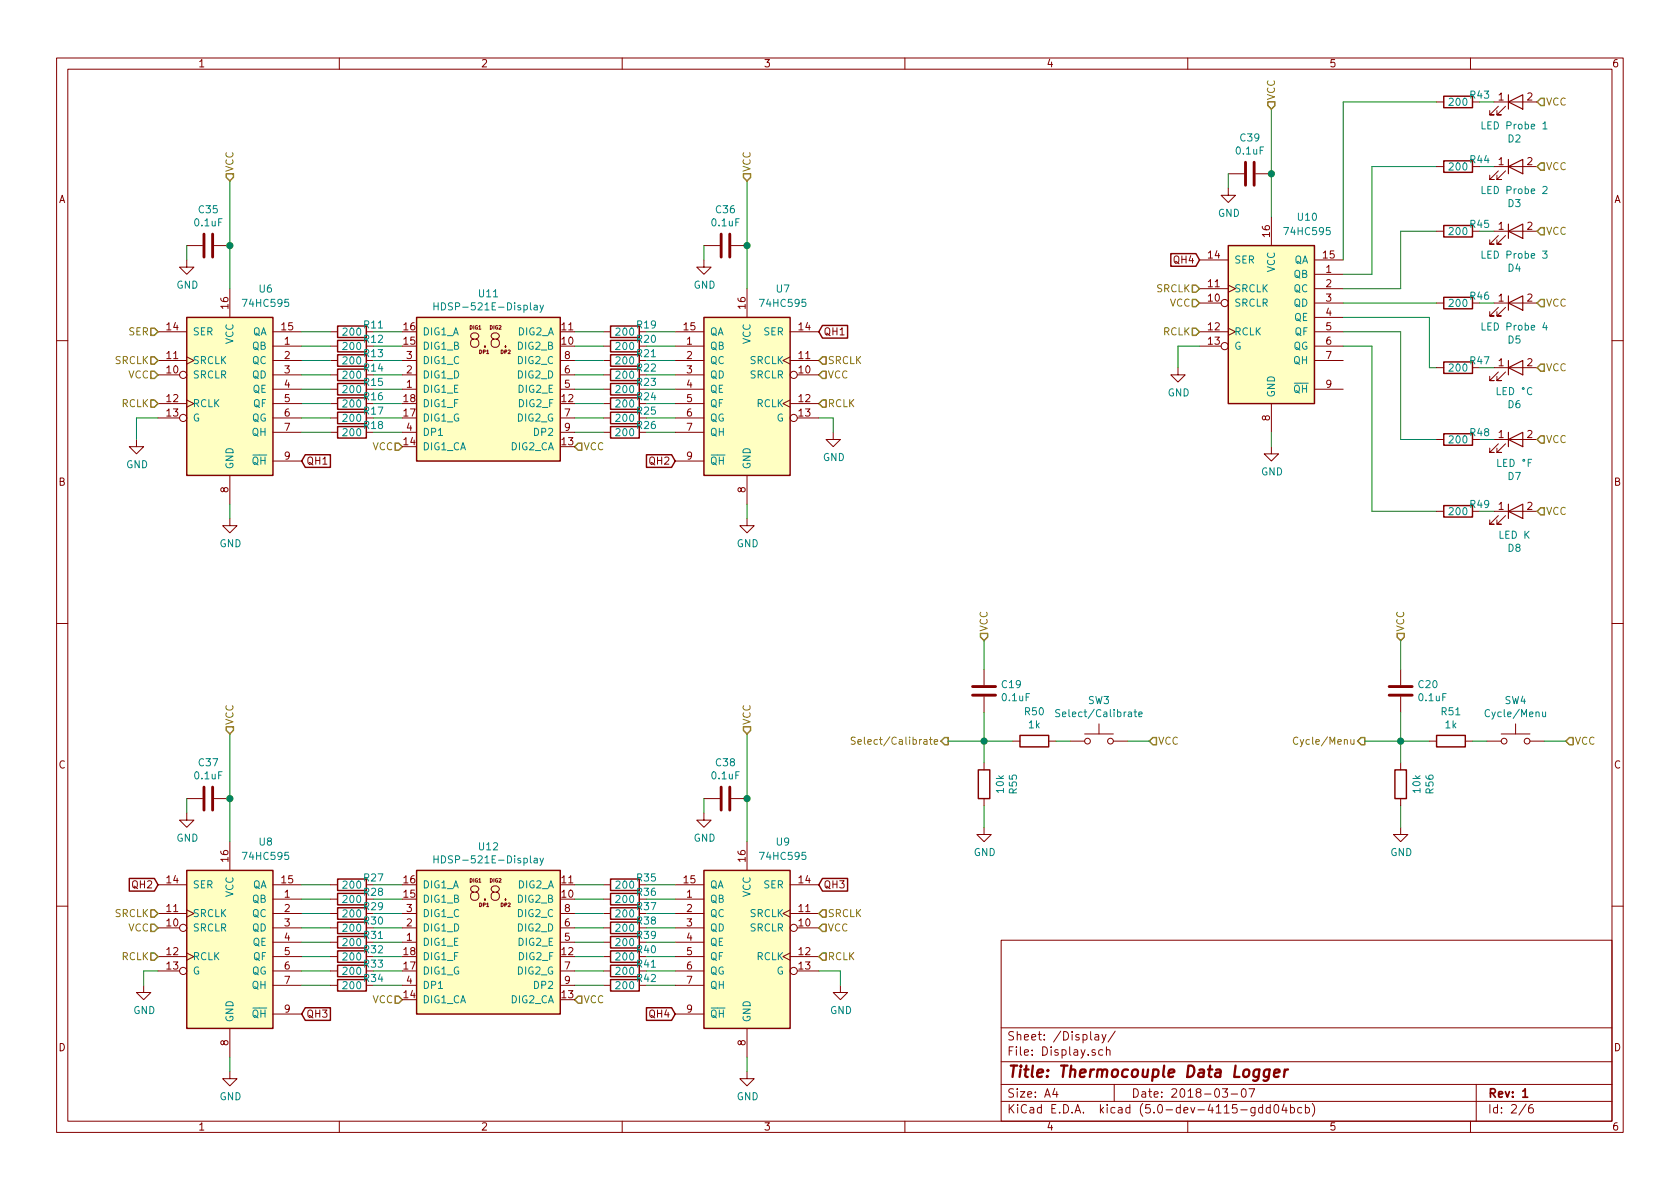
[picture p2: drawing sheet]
EESchema Schematic File Version 4
LIBS:Thermocouple Data Logger-cache
EELAYER 26 0
EELAYER END
$Descr A4 11693 8268
encoding utf-8
Sheet 2 6
Title "Thermocouple Data Logger"
Date "2018-03-07"
Rev "1"
Comp ""
Comment1 ""
Comment2 ""
Comment3 ""
Comment4 ""
$EndDescr
$Comp
L Logic_74xx:74HC595 U6
U 1 1
P 1600 2700
F 0 "U6" H 1850 3400 50  0000 C CNN
F 1 "74HC595" H 1850 3300 50  0000 C CNN
F 2 "Housings_SSOP:TSSOP-16_4.4x5mm_Pitch0.65mm" H 1600 2700 50  0001 C CNN
F 3 "http://www.nxp.com/documents/data_sheet/74HC_HCT595.pdf" H 1600 2700 50  0001 C CNN
	1    1600 2700
	1    0    0    -1  
$EndComp
$Comp
L Logic_74xx:74HC595 U8
U 1 1
P 1600 6550
F 0 "U8" H 1850 7250 50  0000 C CNN
F 1 "74HC595" H 1850 7150 50  0000 C CNN
F 2 "Housings_SSOP:TSSOP-16_4.4x5mm_Pitch0.65mm" H 1600 6550 50  0001 C CNN
F 3 "http://www.nxp.com/documents/data_sheet/74HC_HCT595.pdf" H 1600 6550 50  0001 C CNN
	1    1600 6550
	1    0    0    -1  
$EndComp
$Comp
L Logic_74xx:74HC595 U9
U 1 1
P 5200 6550
F 0 "U9" H 4950 7250 50  0000 C CNN
F 1 "74HC595" H 4950 7150 50  0000 C CNN
F 2 "Housings_SSOP:TSSOP-16_4.4x5mm_Pitch0.65mm" H 5200 6550 50  0001 C CNN
F 3 "http://www.nxp.com/documents/data_sheet/74HC_HCT595.pdf" H 5200 6550 50  0001 C CNN
	1    5200 6550
	-1   0    0    -1  
$EndComp
Text HLabel 10700 700  2    50   Input ~ 0
VCC
$Comp
L Logic_74xx:74HC595 U10
U 1 1
P 8850 2200
F 0 "U10" H 9100 2900 50  0000 C CNN
F 1 "74HC595" H 9100 2800 50  0000 C CNN
F 2 "Housings_SSOP:TSSOP-16_4.4x5mm_Pitch0.65mm" H 8850 2200 50  0001 C CNN
F 3 "http://www.nxp.com/documents/data_sheet/74HC_HCT595.pdf" H 8850 2200 50  0001 C CNN
	1    8850 2200
	1    0    0    -1  
$EndComp
$Comp
L device:LED D2
U 1 1
P 10550 700
F 0 "D2" H 10542 445 50  0000 C CNN
F 1 "LED Probe 1" H 10542 536 50  0000 C CNN
F 2 "LEDs:LED_0603" H 10550 700 50  0001 C CNN
F 3 "~" H 10550 700 50  0001 C CNN
	1    10550 700 
	1    0    0    -1  
$EndComp
$Comp
L device:LED D3
U 1 1
P 10550 1150
F 0 "D3" H 10542 895 50  0000 C CNN
F 1 "LED Probe 2" H 10542 986 50  0000 C CNN
F 2 "LEDs:LED_0603" H 10550 1150 50  0001 C CNN
F 3 "~" H 10550 1150 50  0001 C CNN
	1    10550 1150
	1    0    0    -1  
$EndComp
$Comp
L device:LED D4
U 1 1
P 10550 1600
F 0 "D4" H 10542 1345 50  0000 C CNN
F 1 "LED Probe 3" H 10542 1436 50  0000 C CNN
F 2 "LEDs:LED_0603" H 10550 1600 50  0001 C CNN
F 3 "~" H 10550 1600 50  0001 C CNN
	1    10550 1600
	1    0    0    -1  
$EndComp
$Comp
L device:LED D5
U 1 1
P 10550 2100
F 0 "D5" H 10542 1845 50  0000 C CNN
F 1 "LED Probe 4" H 10542 1936 50  0000 C CNN
F 2 "LEDs:LED_0603" H 10550 2100 50  0001 C CNN
F 3 "~" H 10550 2100 50  0001 C CNN
	1    10550 2100
	1    0    0    -1  
$EndComp
$Comp
L device:LED D6
U 1 1
P 10550 2550
F 0 "D6" H 10542 2295 50  0000 C CNN
F 1 "LED °C" H 10542 2386 50  0000 C CNN
F 2 "LEDs:LED_0603" H 10550 2550 50  0001 C CNN
F 3 "~" H 10550 2550 50  0001 C CNN
	1    10550 2550
	1    0    0    -1  
$EndComp
$Comp
L device:LED D7
U 1 1
P 10550 3050
F 0 "D7" H 10542 2795 50  0000 C CNN
F 1 "LED °F" H 10542 2886 50  0000 C CNN
F 2 "LEDs:LED_0603" H 10550 3050 50  0001 C CNN
F 3 "~" H 10550 3050 50  0001 C CNN
	1    10550 3050
	1    0    0    -1  
$EndComp
$Comp
L device:LED D8
U 1 1
P 10550 3550
F 0 "D8" H 10542 3295 50  0000 C CNN
F 1 "LED K" H 10542 3386 50  0000 C CNN
F 2 "LEDs:LED_0603" H 10550 3550 50  0001 C CNN
F 3 "~" H 10550 3550 50  0001 C CNN
	1    10550 3550
	1    0    0    -1  
$EndComp
$Comp
L Switch:SW_Push SW3
U 1 1
P 7650 5150
F 0 "SW3" H 7650 5435 50  0000 C CNN
F 1 "Select/Calibrate" H 7650 5344 50  0000 C CNN
F 2 "Buttons_Switches_SMD:SW_SPST_PTS645" H 7650 5350 50  0001 C CNN
F 3 "" H 7650 5350 50  0001 C CNN
	1    7650 5150
	1    0    0    -1  
$EndComp
Text HLabel 6600 5150 0    50   Output ~ 0
Select/Calibrate
Wire Wire Line
	6600 5150 6850 5150
Text HLabel 8000 5150 2    50   Input ~ 0
VCC
Wire Wire Line
	7850 5150 8000 5150
$Comp
L device:R R55
U 1 1
P 6850 5450
F 0 "R55" V 6643 5450 50  0000 C CNN
F 1 "10k" V 6734 5450 50  0000 C CNN
F 2 "Resistors_SMD:R_0402" V 6780 5450 50  0001 C CNN
F 3 "" H 6850 5450 50  0001 C CNN
	1    6850 5450
	-1   0    0    1   
$EndComp
$Comp
L power:GND #PWR0135
U 1 1
P 6850 5750
F 0 "#PWR0135" H 6850 5500 50  0001 C CNN
F 1 "GND" H 6855 5577 50  0000 C CNN
F 2 "" H 6850 5750 50  0001 C CNN
F 3 "" H 6850 5750 50  0001 C CNN
	1    6850 5750
	1    0    0    -1  
$EndComp
Wire Wire Line
	6850 5750 6850 5600
Wire Wire Line
	6850 5300 6850 5150
Connection ~ 6850 5150
$Comp
L Switch:SW_Push SW4
U 1 1
P 10550 5150
F 0 "SW4" H 10550 5435 50  0000 C CNN
F 1 "Cycle/Menu" H 10550 5344 50  0000 C CNN
F 2 "Buttons_Switches_SMD:SW_SPST_PTS645" H 10550 5350 50  0001 C CNN
F 3 "" H 10550 5350 50  0001 C CNN
	1    10550 5150
	1    0    0    -1  
$EndComp
Text HLabel 9500 5150 0    50   Output ~ 0
Cycle/Menu
Wire Wire Line
	9500 5150 9750 5150
Text HLabel 10900 5150 2    50   Input ~ 0
VCC
Wire Wire Line
	10750 5150 10900 5150
$Comp
L device:R R56
U 1 1
P 9750 5450
F 0 "R56" V 9543 5450 50  0000 C CNN
F 1 "10k" V 9634 5450 50  0000 C CNN
F 2 "Resistors_SMD:R_0402" V 9680 5450 50  0001 C CNN
F 3 "" H 9750 5450 50  0001 C CNN
	1    9750 5450
	-1   0    0    1   
$EndComp
$Comp
L power:GND #PWR0136
U 1 1
P 9750 5750
F 0 "#PWR0136" H 9750 5500 50  0001 C CNN
F 1 "GND" H 9755 5577 50  0000 C CNN
F 2 "" H 9750 5750 50  0001 C CNN
F 3 "" H 9750 5750 50  0001 C CNN
	1    9750 5750
	1    0    0    -1  
$EndComp
Wire Wire Line
	9750 5750 9750 5600
Wire Wire Line
	9750 5300 9750 5150
Connection ~ 9750 5150
Wire Wire Line
	9750 5150 9950 5150
Wire Wire Line
	6850 5150 7050 5150
$Comp
L device:C C19
U 1 1
P 6850 4800
F 0 "C19" H 6965 4846 50  0000 L CNN
F 1 "0.1uF" H 6965 4755 50  0000 L CNN
F 2 "Capacitors_SMD:C_0402" H 6888 4650 50  0001 C CNN
F 3 "" H 6850 4800 50  0001 C CNN
	1    6850 4800
	1    0    0    -1  
$EndComp
$Comp
L device:C C20
U 1 1
P 9750 4800
F 0 "C20" H 9865 4846 50  0000 L CNN
F 1 "0.1uF" H 9865 4755 50  0000 L CNN
F 2 "Capacitors_SMD:C_0402" H 9788 4650 50  0001 C CNN
F 3 "" H 9750 4800 50  0001 C CNN
	1    9750 4800
	1    0    0    -1  
$EndComp
Wire Wire Line
	6850 5150 6850 4950
Wire Wire Line
	9750 5150 9750 4950
Text HLabel 9750 4450 1    50   Input ~ 0
VCC
Text HLabel 6850 4450 1    50   Input ~ 0
VCC
Wire Wire Line
	9750 4650 9750 4450
Wire Wire Line
	6850 4650 6850 4450
$Comp
L device:R R50
U 1 1
P 7200 5150
F 0 "R50" V 6993 5150 50  0000 C CNN
F 1 "1k" V 7084 5150 50  0000 C CNN
F 2 "Resistors_SMD:R_0402" V 7130 5150 50  0001 C CNN
F 3 "" H 7200 5150 50  0001 C CNN
	1    7200 5150
	0    1    1    0   
$EndComp
Wire Wire Line
	7350 5150 7450 5150
$Comp
L device:R R51
U 1 1
P 10100 5150
F 0 "R51" V 9893 5150 50  0000 C CNN
F 1 "1k" V 9984 5150 50  0000 C CNN
F 2 "Resistors_SMD:R_0402" V 10030 5150 50  0001 C CNN
F 3 "" H 10100 5150 50  0001 C CNN
	1    10100 5150
	0    1    1    0   
$EndComp
Wire Wire Line
	10250 5150 10350 5150
Wire Wire Line
	2100 6150 2300 6150
Text HLabel 2800 3100 0    50   Input ~ 0
VCC
Text HLabel 4000 3100 2    50   Input ~ 0
VCC
Text HLabel 4000 6950 2    50   Input ~ 0
VCC
Text HLabel 2800 6950 0    50   Input ~ 0
VCC
Text HLabel 10700 1150 2    50   Input ~ 0
VCC
Text HLabel 10700 1600 2    50   Input ~ 0
VCC
Text HLabel 10700 2100 2    50   Input ~ 0
VCC
Text HLabel 10700 2550 2    50   Input ~ 0
VCC
Text HLabel 10700 3050 2    50   Input ~ 0
VCC
Text HLabel 10700 3550 2    50   Input ~ 0
VCC
Wire Wire Line
	9350 1800 9350 700 
Wire Wire Line
	9350 1900 9550 1900
Wire Wire Line
	9550 1900 9550 1150
Wire Wire Line
	9550 1150 10000 1150
Wire Wire Line
	9350 2000 9750 2000
Wire Wire Line
	9750 2000 9750 1600
Wire Wire Line
	9750 1600 10000 1600
Wire Wire Line
	9350 2100 10000 2100
Wire Wire Line
	9350 2200 9950 2200
Wire Wire Line
	9950 2200 9950 2550
Wire Wire Line
	9950 2550 10000 2550
Wire Wire Line
	9350 2300 9750 2300
Wire Wire Line
	9750 2300 9750 3050
Wire Wire Line
	9750 3050 10000 3050
Wire Wire Line
	9350 2400 9550 2400
Wire Wire Line
	9550 2400 9550 3550
Wire Wire Line
	9550 3550 10000 3550
$Comp
L power:GND #PWR0137
U 1 1
P 1600 3600
F 0 "#PWR0137" H 1600 3350 50  0001 C CNN
F 1 "GND" H 1605 3427 50  0000 C CNN
F 2 "" H 1600 3600 50  0001 C CNN
F 3 "" H 1600 3600 50  0001 C CNN
	1    1600 3600
	1    0    0    -1  
$EndComp
$Comp
L power:GND #PWR0138
U 1 1
P 5200 3600
F 0 "#PWR0138" H 5200 3350 50  0001 C CNN
F 1 "GND" H 5205 3427 50  0000 C CNN
F 2 "" H 5200 3600 50  0001 C CNN
F 3 "" H 5200 3600 50  0001 C CNN
	1    5200 3600
	1    0    0    -1  
$EndComp
$Comp
L power:GND #PWR0139
U 1 1
P 1600 7450
F 0 "#PWR0139" H 1600 7200 50  0001 C CNN
F 1 "GND" H 1605 7277 50  0000 C CNN
F 2 "" H 1600 7450 50  0001 C CNN
F 3 "" H 1600 7450 50  0001 C CNN
	1    1600 7450
	1    0    0    -1  
$EndComp
$Comp
L power:GND #PWR0140
U 1 1
P 5200 7450
F 0 "#PWR0140" H 5200 7200 50  0001 C CNN
F 1 "GND" H 5205 7277 50  0000 C CNN
F 2 "" H 5200 7450 50  0001 C CNN
F 3 "" H 5200 7450 50  0001 C CNN
	1    5200 7450
	1    0    0    -1  
$EndComp
$Comp
L power:GND #PWR0141
U 1 1
P 8850 3100
F 0 "#PWR0141" H 8850 2850 50  0001 C CNN
F 1 "GND" H 8855 2927 50  0000 C CNN
F 2 "" H 8850 3100 50  0001 C CNN
F 3 "" H 8850 3100 50  0001 C CNN
	1    8850 3100
	1    0    0    -1  
$EndComp
Wire Wire Line
	8850 3100 8850 3000
Wire Wire Line
	5200 7450 5200 7350
Wire Wire Line
	1600 7450 1600 7350
Wire Wire Line
	5200 3600 5200 3500
Wire Wire Line
	1600 3600 1600 3500
Text GLabel 2100 3200 2    50   Input ~ 0
QH1
Text GLabel 5700 2300 2    50   Input ~ 0
QH1
Text GLabel 4700 3200 0    50   Input ~ 0
QH2
Text GLabel 1100 6150 0    50   Input ~ 0
QH2
Text GLabel 2100 7050 2    50   Input ~ 0
QH3
Text GLabel 5700 6150 2    50   Input ~ 0
QH3
Text GLabel 4700 7050 0    50   Input ~ 0
QH4
Text GLabel 8350 1800 0    50   Input ~ 0
QH4
Text HLabel 1100 2300 0    50   Input ~ 0
SER
Text HLabel 1100 2500 0    50   Input ~ 0
SRCLK
Text HLabel 1100 2800 0    50   Input ~ 0
RCLK
Text HLabel 5700 2500 2    50   Input ~ 0
SRCLK
Text HLabel 5700 2800 2    50   Input ~ 0
RCLK
Text HLabel 1100 6350 0    50   Input ~ 0
SRCLK
Text HLabel 1100 6650 0    50   Input ~ 0
RCLK
Text HLabel 5700 6350 2    50   Input ~ 0
SRCLK
Text HLabel 5700 6650 2    50   Input ~ 0
RCLK
Text HLabel 8350 2000 0    50   Input ~ 0
SRCLK
Text HLabel 8350 2300 0    50   Input ~ 0
RCLK
Text HLabel 1100 2600 0    50   Input ~ 0
VCC
Text HLabel 5700 2600 2    50   Input ~ 0
VCC
Text HLabel 1100 6450 0    50   Input ~ 0
VCC
Text HLabel 5700 6450 2    50   Input ~ 0
VCC
$Comp
L power:GND #PWR0142
U 1 1
P 1000 6850
F 0 "#PWR0142" H 1000 6600 50  0001 C CNN
F 1 "GND" H 1005 6677 50  0000 C CNN
F 2 "" H 1000 6850 50  0001 C CNN
F 3 "" H 1000 6850 50  0001 C CNN
	1    1000 6850
	1    0    0    -1  
$EndComp
Wire Wire Line
	1000 6850 1000 6750
Wire Wire Line
	1000 6750 1100 6750
$Comp
L power:GND #PWR0143
U 1 1
P 5850 6850
F 0 "#PWR0143" H 5850 6600 50  0001 C CNN
F 1 "GND" H 5855 6677 50  0000 C CNN
F 2 "" H 5850 6850 50  0001 C CNN
F 3 "" H 5850 6850 50  0001 C CNN
	1    5850 6850
	1    0    0    -1  
$EndComp
Wire Wire Line
	5700 6750 5850 6750
Wire Wire Line
	5850 6750 5850 6850
$Comp
L power:GND #PWR0144
U 1 1
P 5800 3000
F 0 "#PWR0144" H 5800 2750 50  0001 C CNN
F 1 "GND" H 5805 2827 50  0000 C CNN
F 2 "" H 5800 3000 50  0001 C CNN
F 3 "" H 5800 3000 50  0001 C CNN
	1    5800 3000
	1    0    0    -1  
$EndComp
Wire Wire Line
	5700 2900 5800 2900
Wire Wire Line
	5800 2900 5800 3000
$Comp
L power:GND #PWR0145
U 1 1
P 950 3050
F 0 "#PWR0145" H 950 2800 50  0001 C CNN
F 1 "GND" H 955 2877 50  0000 C CNN
F 2 "" H 950 3050 50  0001 C CNN
F 3 "" H 950 3050 50  0001 C CNN
	1    950  3050
	1    0    0    -1  
$EndComp
Wire Wire Line
	950  3050 950  2900
Wire Wire Line
	950  2900 1100 2900
$Comp
L device:R R27
U 1 1
P 2450 6150
F 0 "R27" V 2400 6300 50  0000 C CNN
F 1 "200" V 2450 6150 50  0000 C CNN
F 2 "Resistors_SMD:R_0805" V 2380 6150 50  0001 C CNN
F 3 "" H 2450 6150 50  0001 C CNN
	1    2450 6150
	0    1    1    0   
$EndComp
Wire Wire Line
	2600 6150 2800 6150
Wire Wire Line
	2100 6250 2300 6250
$Comp
L device:R R28
U 1 1
P 2450 6250
F 0 "R28" V 2400 6400 50  0000 C CNN
F 1 "200" V 2450 6250 50  0000 C CNN
F 2 "Resistors_SMD:R_0805" V 2380 6250 50  0001 C CNN
F 3 "" H 2450 6250 50  0001 C CNN
	1    2450 6250
	0    1    1    0   
$EndComp
Wire Wire Line
	2600 6250 2800 6250
Wire Wire Line
	2100 6350 2300 6350
$Comp
L device:R R29
U 1 1
P 2450 6350
F 0 "R29" V 2400 6500 50  0000 C CNN
F 1 "200" V 2450 6350 50  0000 C CNN
F 2 "Resistors_SMD:R_0805" V 2380 6350 50  0001 C CNN
F 3 "" H 2450 6350 50  0001 C CNN
	1    2450 6350
	0    1    1    0   
$EndComp
Wire Wire Line
	2600 6350 2800 6350
Wire Wire Line
	2100 6450 2300 6450
$Comp
L device:R R30
U 1 1
P 2450 6450
F 0 "R30" V 2400 6600 50  0000 C CNN
F 1 "200" V 2450 6450 50  0000 C CNN
F 2 "Resistors_SMD:R_0805" V 2380 6450 50  0001 C CNN
F 3 "" H 2450 6450 50  0001 C CNN
	1    2450 6450
	0    1    1    0   
$EndComp
Wire Wire Line
	2600 6450 2800 6450
Wire Wire Line
	2100 6550 2300 6550
$Comp
L device:R R31
U 1 1
P 2450 6550
F 0 "R31" V 2400 6700 50  0000 C CNN
F 1 "200" V 2450 6550 50  0000 C CNN
F 2 "Resistors_SMD:R_0805" V 2380 6550 50  0001 C CNN
F 3 "" H 2450 6550 50  0001 C CNN
	1    2450 6550
	0    1    1    0   
$EndComp
Wire Wire Line
	2600 6550 2800 6550
Wire Wire Line
	2100 6650 2300 6650
$Comp
L device:R R32
U 1 1
P 2450 6650
F 0 "R32" V 2400 6800 50  0000 C CNN
F 1 "200" V 2450 6650 50  0000 C CNN
F 2 "Resistors_SMD:R_0805" V 2380 6650 50  0001 C CNN
F 3 "" H 2450 6650 50  0001 C CNN
	1    2450 6650
	0    1    1    0   
$EndComp
Wire Wire Line
	2600 6650 2800 6650
Wire Wire Line
	2100 6750 2300 6750
$Comp
L device:R R33
U 1 1
P 2450 6750
F 0 "R33" V 2400 6900 50  0000 C CNN
F 1 "200" V 2450 6750 50  0000 C CNN
F 2 "Resistors_SMD:R_0805" V 2380 6750 50  0001 C CNN
F 3 "" H 2450 6750 50  0001 C CNN
	1    2450 6750
	0    1    1    0   
$EndComp
Wire Wire Line
	2600 6750 2800 6750
Wire Wire Line
	2100 6850 2300 6850
$Comp
L device:R R34
U 1 1
P 2450 6850
F 0 "R34" V 2400 7000 50  0000 C CNN
F 1 "200" V 2450 6850 50  0000 C CNN
F 2 "Resistors_SMD:R_0805" V 2380 6850 50  0001 C CNN
F 3 "" H 2450 6850 50  0001 C CNN
	1    2450 6850
	0    1    1    0   
$EndComp
Wire Wire Line
	2600 6850 2800 6850
$Comp
L device:R R35
U 1 1
P 4350 6150
F 0 "R35" V 4300 6300 50  0000 C CNN
F 1 "200" V 4350 6150 50  0000 C CNN
F 2 "Resistors_SMD:R_0805" V 4280 6150 50  0001 C CNN
F 3 "" H 4350 6150 50  0001 C CNN
	1    4350 6150
	0    1    1    0   
$EndComp
Wire Wire Line
	4500 6150 4700 6150
$Comp
L device:R R36
U 1 1
P 4350 6250
F 0 "R36" V 4300 6400 50  0000 C CNN
F 1 "200" V 4350 6250 50  0000 C CNN
F 2 "Resistors_SMD:R_0805" V 4280 6250 50  0001 C CNN
F 3 "" H 4350 6250 50  0001 C CNN
	1    4350 6250
	0    1    1    0   
$EndComp
Wire Wire Line
	4500 6250 4700 6250
$Comp
L device:R R37
U 1 1
P 4350 6350
F 0 "R37" V 4300 6500 50  0000 C CNN
F 1 "200" V 4350 6350 50  0000 C CNN
F 2 "Resistors_SMD:R_0805" V 4280 6350 50  0001 C CNN
F 3 "" H 4350 6350 50  0001 C CNN
	1    4350 6350
	0    1    1    0   
$EndComp
Wire Wire Line
	4500 6350 4700 6350
$Comp
L device:R R38
U 1 1
P 4350 6450
F 0 "R38" V 4300 6600 50  0000 C CNN
F 1 "200" V 4350 6450 50  0000 C CNN
F 2 "Resistors_SMD:R_0805" V 4280 6450 50  0001 C CNN
F 3 "" H 4350 6450 50  0001 C CNN
	1    4350 6450
	0    1    1    0   
$EndComp
Wire Wire Line
	4500 6450 4700 6450
$Comp
L device:R R39
U 1 1
P 4350 6550
F 0 "R39" V 4300 6700 50  0000 C CNN
F 1 "200" V 4350 6550 50  0000 C CNN
F 2 "Resistors_SMD:R_0805" V 4280 6550 50  0001 C CNN
F 3 "" H 4350 6550 50  0001 C CNN
	1    4350 6550
	0    1    1    0   
$EndComp
Wire Wire Line
	4500 6550 4700 6550
$Comp
L device:R R40
U 1 1
P 4350 6650
F 0 "R40" V 4300 6800 50  0000 C CNN
F 1 "200" V 4350 6650 50  0000 C CNN
F 2 "Resistors_SMD:R_0805" V 4280 6650 50  0001 C CNN
F 3 "" H 4350 6650 50  0001 C CNN
	1    4350 6650
	0    1    1    0   
$EndComp
Wire Wire Line
	4500 6650 4700 6650
$Comp
L device:R R41
U 1 1
P 4350 6750
F 0 "R41" V 4300 6900 50  0000 C CNN
F 1 "200" V 4350 6750 50  0000 C CNN
F 2 "Resistors_SMD:R_0805" V 4280 6750 50  0001 C CNN
F 3 "" H 4350 6750 50  0001 C CNN
	1    4350 6750
	0    1    1    0   
$EndComp
Wire Wire Line
	4500 6750 4700 6750
$Comp
L device:R R42
U 1 1
P 4350 6850
F 0 "R42" V 4300 7000 50  0000 C CNN
F 1 "200" V 4350 6850 50  0000 C CNN
F 2 "Resistors_SMD:R_0805" V 4280 6850 50  0001 C CNN
F 3 "" H 4350 6850 50  0001 C CNN
	1    4350 6850
	0    1    1    0   
$EndComp
Wire Wire Line
	4500 6850 4700 6850
Wire Wire Line
	9350 700  10000 700 
$Comp
L device:R R43
U 1 1
P 10150 700
F 0 "R43" V 10100 850 50  0000 C CNN
F 1 "200" V 10150 700 50  0000 C CNN
F 2 "Resistors_SMD:R_0805" V 10080 700 50  0001 C CNN
F 3 "" H 10150 700 50  0001 C CNN
	1    10150 700 
	0    1    1    0   
$EndComp
Wire Wire Line
	10300 700  10400 700 
$Comp
L device:R R44
U 1 1
P 10150 1150
F 0 "R44" V 10100 1300 50  0000 C CNN
F 1 "200" V 10150 1150 50  0000 C CNN
F 2 "Resistors_SMD:R_0805" V 10080 1150 50  0001 C CNN
F 3 "" H 10150 1150 50  0001 C CNN
	1    10150 1150
	0    1    1    0   
$EndComp
Wire Wire Line
	10300 1150 10400 1150
$Comp
L device:R R45
U 1 1
P 10150 1600
F 0 "R45" V 10100 1750 50  0000 C CNN
F 1 "200" V 10150 1600 50  0000 C CNN
F 2 "Resistors_SMD:R_0805" V 10080 1600 50  0001 C CNN
F 3 "" H 10150 1600 50  0001 C CNN
	1    10150 1600
	0    1    1    0   
$EndComp
Wire Wire Line
	10300 1600 10400 1600
$Comp
L device:R R46
U 1 1
P 10150 2100
F 0 "R46" V 10100 2250 50  0000 C CNN
F 1 "200" V 10150 2100 50  0000 C CNN
F 2 "Resistors_SMD:R_0805" V 10080 2100 50  0001 C CNN
F 3 "" H 10150 2100 50  0001 C CNN
	1    10150 2100
	0    1    1    0   
$EndComp
Wire Wire Line
	10300 2100 10400 2100
$Comp
L device:R R47
U 1 1
P 10150 2550
F 0 "R47" V 10100 2700 50  0000 C CNN
F 1 "200" V 10150 2550 50  0000 C CNN
F 2 "Resistors_SMD:R_0805" V 10080 2550 50  0001 C CNN
F 3 "" H 10150 2550 50  0001 C CNN
	1    10150 2550
	0    1    1    0   
$EndComp
Wire Wire Line
	10300 2550 10400 2550
$Comp
L device:R R48
U 1 1
P 10150 3050
F 0 "R48" V 10100 3200 50  0000 C CNN
F 1 "200" V 10150 3050 50  0000 C CNN
F 2 "Resistors_SMD:R_0805" V 10080 3050 50  0001 C CNN
F 3 "" H 10150 3050 50  0001 C CNN
	1    10150 3050
	0    1    1    0   
$EndComp
Wire Wire Line
	10300 3050 10400 3050
$Comp
L device:R R49
U 1 1
P 10150 3550
F 0 "R49" V 10100 3700 50  0000 C CNN
F 1 "200" V 10150 3550 50  0000 C CNN
F 2 "Resistors_SMD:R_0805" V 10080 3550 50  0001 C CNN
F 3 "" H 10150 3550 50  0001 C CNN
	1    10150 3550
	0    1    1    0   
$EndComp
Wire Wire Line
	10300 3550 10400 3550
$Comp
L Logic_74xx:74HC595 U7
U 1 1
P 5200 2700
F 0 "U7" H 4950 3400 50  0000 C CNN
F 1 "74HC595" H 4950 3300 50  0000 C CNN
F 2 "Housings_SSOP:TSSOP-16_4.4x5mm_Pitch0.65mm" H 5200 2700 50  0001 C CNN
F 3 "http://www.nxp.com/documents/data_sheet/74HC_HCT595.pdf" H 5200 2700 50  0001 C CNN
	1    5200 2700
	-1   0    0    -1  
$EndComp
$Comp
L device:R R19
U 1 1
P 4350 2300
F 0 "R19" V 4300 2450 50  0000 C CNN
F 1 "200" V 4350 2300 50  0000 C CNN
F 2 "Resistors_SMD:R_0805" V 4280 2300 50  0001 C CNN
F 3 "" H 4350 2300 50  0001 C CNN
	1    4350 2300
	0    1    1    0   
$EndComp
Wire Wire Line
	4500 2300 4700 2300
$Comp
L device:R R20
U 1 1
P 4350 2400
F 0 "R20" V 4300 2550 50  0000 C CNN
F 1 "200" V 4350 2400 50  0000 C CNN
F 2 "Resistors_SMD:R_0805" V 4280 2400 50  0001 C CNN
F 3 "" H 4350 2400 50  0001 C CNN
	1    4350 2400
	0    1    1    0   
$EndComp
Wire Wire Line
	4500 2400 4700 2400
$Comp
L device:R R21
U 1 1
P 4350 2500
F 0 "R21" V 4300 2650 50  0000 C CNN
F 1 "200" V 4350 2500 50  0000 C CNN
F 2 "Resistors_SMD:R_0805" V 4280 2500 50  0001 C CNN
F 3 "" H 4350 2500 50  0001 C CNN
	1    4350 2500
	0    1    1    0   
$EndComp
Wire Wire Line
	4500 2500 4700 2500
$Comp
L device:R R22
U 1 1
P 4350 2600
F 0 "R22" V 4300 2750 50  0000 C CNN
F 1 "200" V 4350 2600 50  0000 C CNN
F 2 "Resistors_SMD:R_0805" V 4280 2600 50  0001 C CNN
F 3 "" H 4350 2600 50  0001 C CNN
	1    4350 2600
	0    1    1    0   
$EndComp
Wire Wire Line
	4500 2600 4700 2600
$Comp
L device:R R23
U 1 1
P 4350 2700
F 0 "R23" V 4300 2850 50  0000 C CNN
F 1 "200" V 4350 2700 50  0000 C CNN
F 2 "Resistors_SMD:R_0805" V 4280 2700 50  0001 C CNN
F 3 "" H 4350 2700 50  0001 C CNN
	1    4350 2700
	0    1    1    0   
$EndComp
Wire Wire Line
	4500 2700 4700 2700
$Comp
L device:R R24
U 1 1
P 4350 2800
F 0 "R24" V 4300 2950 50  0000 C CNN
F 1 "200" V 4350 2800 50  0000 C CNN
F 2 "Resistors_SMD:R_0805" V 4280 2800 50  0001 C CNN
F 3 "" H 4350 2800 50  0001 C CNN
	1    4350 2800
	0    1    1    0   
$EndComp
Wire Wire Line
	4500 2800 4700 2800
$Comp
L device:R R25
U 1 1
P 4350 2900
F 0 "R25" V 4300 3050 50  0000 C CNN
F 1 "200" V 4350 2900 50  0000 C CNN
F 2 "Resistors_SMD:R_0805" V 4280 2900 50  0001 C CNN
F 3 "" H 4350 2900 50  0001 C CNN
	1    4350 2900
	0    1    1    0   
$EndComp
Wire Wire Line
	4500 2900 4700 2900
$Comp
L device:R R26
U 1 1
P 4350 3000
F 0 "R26" V 4300 3150 50  0000 C CNN
F 1 "200" V 4350 3000 50  0000 C CNN
F 2 "Resistors_SMD:R_0805" V 4280 3000 50  0001 C CNN
F 3 "" H 4350 3000 50  0001 C CNN
	1    4350 3000
	0    1    1    0   
$EndComp
Wire Wire Line
	4500 3000 4700 3000
$Comp
L device:R R11
U 1 1
P 2450 2300
F 0 "R11" V 2400 2450 50  0000 C CNN
F 1 "200" V 2450 2300 50  0000 C CNN
F 2 "Resistors_SMD:R_0805" V 2380 2300 50  0001 C CNN
F 3 "" H 2450 2300 50  0001 C CNN
	1    2450 2300
	0    1    1    0   
$EndComp
Wire Wire Line
	2600 2300 2800 2300
Wire Wire Line
	2100 2300 2300 2300
$Comp
L device:R R12
U 1 1
P 2450 2400
F 0 "R12" V 2400 2550 50  0000 C CNN
F 1 "200" V 2450 2400 50  0000 C CNN
F 2 "Resistors_SMD:R_0805" V 2380 2400 50  0001 C CNN
F 3 "" H 2450 2400 50  0001 C CNN
	1    2450 2400
	0    1    1    0   
$EndComp
Wire Wire Line
	2600 2400 2800 2400
Wire Wire Line
	2100 2400 2300 2400
$Comp
L device:R R13
U 1 1
P 2450 2500
F 0 "R13" V 2400 2650 50  0000 C CNN
F 1 "200" V 2450 2500 50  0000 C CNN
F 2 "Resistors_SMD:R_0805" V 2380 2500 50  0001 C CNN
F 3 "" H 2450 2500 50  0001 C CNN
	1    2450 2500
	0    1    1    0   
$EndComp
Wire Wire Line
	2600 2500 2800 2500
Wire Wire Line
	2100 2500 2300 2500
$Comp
L device:R R14
U 1 1
P 2450 2600
F 0 "R14" V 2400 2750 50  0000 C CNN
F 1 "200" V 2450 2600 50  0000 C CNN
F 2 "Resistors_SMD:R_0805" V 2380 2600 50  0001 C CNN
F 3 "" H 2450 2600 50  0001 C CNN
	1    2450 2600
	0    1    1    0   
$EndComp
Wire Wire Line
	2600 2600 2800 2600
Wire Wire Line
	2100 2600 2300 2600
$Comp
L device:R R15
U 1 1
P 2450 2700
F 0 "R15" V 2400 2850 50  0000 C CNN
F 1 "200" V 2450 2700 50  0000 C CNN
F 2 "Resistors_SMD:R_0805" V 2380 2700 50  0001 C CNN
F 3 "" H 2450 2700 50  0001 C CNN
	1    2450 2700
	0    1    1    0   
$EndComp
Wire Wire Line
	2600 2700 2800 2700
Wire Wire Line
	2100 2700 2300 2700
$Comp
L device:R R16
U 1 1
P 2450 2800
F 0 "R16" V 2400 2950 50  0000 C CNN
F 1 "200" V 2450 2800 50  0000 C CNN
F 2 "Resistors_SMD:R_0805" V 2380 2800 50  0001 C CNN
F 3 "" H 2450 2800 50  0001 C CNN
	1    2450 2800
	0    1    1    0   
$EndComp
Wire Wire Line
	2600 2800 2800 2800
Wire Wire Line
	2100 2800 2300 2800
$Comp
L device:R R17
U 1 1
P 2450 2900
F 0 "R17" V 2400 3050 50  0000 C CNN
F 1 "200" V 2450 2900 50  0000 C CNN
F 2 "Resistors_SMD:R_0805" V 2380 2900 50  0001 C CNN
F 3 "" H 2450 2900 50  0001 C CNN
	1    2450 2900
	0    1    1    0   
$EndComp
Wire Wire Line
	2600 2900 2800 2900
Wire Wire Line
	2100 2900 2300 2900
$Comp
L device:R R18
U 1 1
P 2450 3000
F 0 "R18" V 2400 3150 50  0000 C CNN
F 1 "200" V 2450 3000 50  0000 C CNN
F 2 "Resistors_SMD:R_0805" V 2380 3000 50  0001 C CNN
F 3 "" H 2450 3000 50  0001 C CNN
	1    2450 3000
	0    1    1    0   
$EndComp
Wire Wire Line
	2600 3000 2800 3000
Wire Wire Line
	2100 3000 2300 3000
Wire Wire Line
	4000 6150 4200 6150
Wire Wire Line
	4000 6250 4200 6250
Wire Wire Line
	4000 6350 4200 6350
Wire Wire Line
	4000 6450 4200 6450
Wire Wire Line
	4000 6550 4200 6550
Wire Wire Line
	4000 6850 4200 6850
Wire Wire Line
	4000 6750 4200 6750
Wire Wire Line
	4000 6650 4200 6650
$Comp
L Thermocouple-Data-Logger:HDSP-521E-Display U12
U 1 1
P 3400 6450
F 0 "U12" H 3400 7017 50  0000 C CNN
F 1 "HDSP-521E-Display" H 3400 6926 50  0000 C CNN
F 2 "Display:HDSP-521E" H 3420 5700 50  0001 C CNN
F 3 "" H 3280 6450 50  0001 C CNN
	1    3400 6450
	1    0    0    -1  
$EndComp
Wire Wire Line
	4000 2300 4200 2300
Wire Wire Line
	4000 2400 4200 2400
Wire Wire Line
	4000 2500 4200 2500
Wire Wire Line
	4000 2600 4200 2600
Wire Wire Line
	4000 3000 4200 3000
Wire Wire Line
	4000 2900 4200 2900
Wire Wire Line
	4000 2700 4200 2700
Wire Wire Line
	4000 2800 4200 2800
$Comp
L Thermocouple-Data-Logger:HDSP-521E-Display U11
U 1 1
P 3400 2600
F 0 "U11" H 3400 3167 50  0000 C CNN
F 1 "HDSP-521E-Display" H 3400 3076 50  0000 C CNN
F 2 "Display:HDSP-521E" H 3420 1850 50  0001 C CNN
F 3 "" H 3280 2600 50  0001 C CNN
	1    3400 2600
	1    0    0    -1  
$EndComp
$Comp
L device:C C37
U 1 1
P 1450 5550
F 0 "C37" V 1198 5550 50  0000 C CNN
F 1 "0.1uF" V 1289 5550 50  0000 C CNN
F 2 "Capacitors_SMD:C_0402" H 1488 5400 50  0001 C CNN
F 3 "" H 1450 5550 50  0001 C CNN
	1    1450 5550
	0    1    1    0   
$EndComp
Wire Wire Line
	1300 5650 1300 5550
$Comp
L power:GND #PWR0146
U 1 1
P 1300 5650
F 0 "#PWR0146" H 1300 5400 50  0001 C CNN
F 1 "GND" H 1305 5477 50  0000 C CNN
F 2 "" H 1300 5650 50  0001 C CNN
F 3 "" H 1300 5650 50  0001 C CNN
	1    1300 5650
	1    0    0    -1  
$EndComp
Wire Wire Line
	1600 5850 1600 5550
Connection ~ 1600 5550
Wire Wire Line
	1600 5550 1600 5100
Text HLabel 1600 5100 1    50   Input ~ 0
VCC
$Comp
L device:C C38
U 1 1
P 5050 5550
F 0 "C38" V 4798 5550 50  0000 C CNN
F 1 "0.1uF" V 4889 5550 50  0000 C CNN
F 2 "Capacitors_SMD:C_0402" H 5088 5400 50  0001 C CNN
F 3 "" H 5050 5550 50  0001 C CNN
	1    5050 5550
	0    1    1    0   
$EndComp
Wire Wire Line
	4900 5650 4900 5550
$Comp
L power:GND #PWR0147
U 1 1
P 4900 5650
F 0 "#PWR0147" H 4900 5400 50  0001 C CNN
F 1 "GND" H 4905 5477 50  0000 C CNN
F 2 "" H 4900 5650 50  0001 C CNN
F 3 "" H 4900 5650 50  0001 C CNN
	1    4900 5650
	1    0    0    -1  
$EndComp
Wire Wire Line
	5200 5850 5200 5550
Connection ~ 5200 5550
Wire Wire Line
	5200 5550 5200 5100
Text HLabel 5200 5100 1    50   Input ~ 0
VCC
$Comp
L device:C C36
U 1 1
P 5050 1700
F 0 "C36" V 4798 1700 50  0000 C CNN
F 1 "0.1uF" V 4889 1700 50  0000 C CNN
F 2 "Capacitors_SMD:C_0402" H 5088 1550 50  0001 C CNN
F 3 "" H 5050 1700 50  0001 C CNN
	1    5050 1700
	0    1    1    0   
$EndComp
Wire Wire Line
	4900 1800 4900 1700
$Comp
L power:GND #PWR0148
U 1 1
P 4900 1800
F 0 "#PWR0148" H 4900 1550 50  0001 C CNN
F 1 "GND" H 4905 1627 50  0000 C CNN
F 2 "" H 4900 1800 50  0001 C CNN
F 3 "" H 4900 1800 50  0001 C CNN
	1    4900 1800
	1    0    0    -1  
$EndComp
Wire Wire Line
	5200 2000 5200 1700
Connection ~ 5200 1700
Wire Wire Line
	5200 1700 5200 1250
Text HLabel 5200 1250 1    50   Input ~ 0
VCC
$Comp
L device:C C35
U 1 1
P 1450 1700
F 0 "C35" V 1198 1700 50  0000 C CNN
F 1 "0.1uF" V 1289 1700 50  0000 C CNN
F 2 "Capacitors_SMD:C_0402" H 1488 1550 50  0001 C CNN
F 3 "" H 1450 1700 50  0001 C CNN
	1    1450 1700
	0    1    1    0   
$EndComp
Wire Wire Line
	1300 1800 1300 1700
$Comp
L power:GND #PWR0149
U 1 1
P 1300 1800
F 0 "#PWR0149" H 1300 1550 50  0001 C CNN
F 1 "GND" H 1305 1627 50  0000 C CNN
F 2 "" H 1300 1800 50  0001 C CNN
F 3 "" H 1300 1800 50  0001 C CNN
	1    1300 1800
	1    0    0    -1  
$EndComp
Wire Wire Line
	1600 2000 1600 1700
Connection ~ 1600 1700
Wire Wire Line
	1600 1700 1600 1250
Text HLabel 1600 1250 1    50   Input ~ 0
VCC
$Comp
L device:C C39
U 1 1
P 8700 1200
F 0 "C39" V 8448 1200 50  0000 C CNN
F 1 "0.1uF" V 8539 1200 50  0000 C CNN
F 2 "Capacitors_SMD:C_0402" H 8738 1050 50  0001 C CNN
F 3 "" H 8700 1200 50  0001 C CNN
	1    8700 1200
	0    1    1    0   
$EndComp
Wire Wire Line
	8550 1300 8550 1200
$Comp
L power:GND #PWR0150
U 1 1
P 8550 1300
F 0 "#PWR0150" H 8550 1050 50  0001 C CNN
F 1 "GND" H 8555 1127 50  0000 C CNN
F 2 "" H 8550 1300 50  0001 C CNN
F 3 "" H 8550 1300 50  0001 C CNN
	1    8550 1300
	1    0    0    -1  
$EndComp
Wire Wire Line
	8850 1500 8850 1200
Connection ~ 8850 1200
Wire Wire Line
	8850 1200 8850 750 
Text HLabel 8850 750  1    50   Input ~ 0
VCC
Text HLabel 8350 2100 0    50   Input ~ 0
VCC
$Comp
L power:GND #PWR0151
U 1 1
P 8200 2550
F 0 "#PWR0151" H 8200 2300 50  0001 C CNN
F 1 "GND" H 8205 2377 50  0000 C CNN
F 2 "" H 8200 2550 50  0001 C CNN
F 3 "" H 8200 2550 50  0001 C CNN
	1    8200 2550
	1    0    0    -1  
$EndComp
Wire Wire Line
	8200 2550 8200 2400
Wire Wire Line
	8200 2400 8350 2400
$EndSCHEMATC
